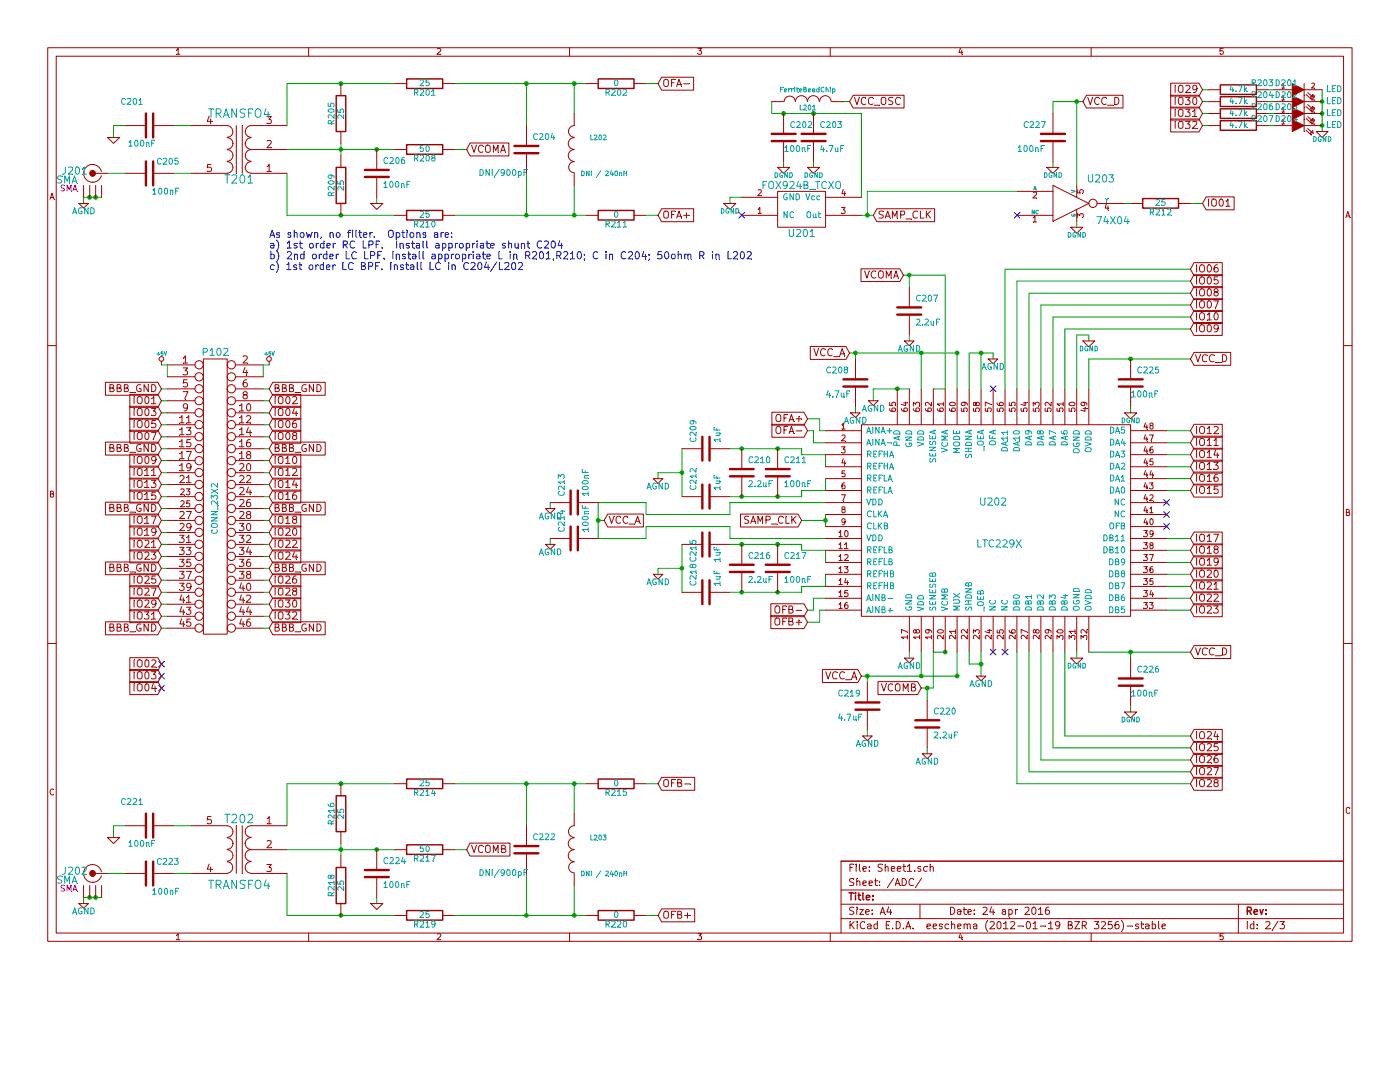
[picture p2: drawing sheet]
EESchema Schematic File Version 2  date 4/24/2016 4:59:29 PM
LIBS:jk-lib
LIBS:power
LIBS:device
LIBS:transistors
LIBS:conn
LIBS:linear
LIBS:regul
LIBS:74xx
LIBS:cmos4000
LIBS:adc-dac
LIBS:memory
LIBS:xilinx
LIBS:special
LIBS:microcontrollers
LIBS:dsp
LIBS:microchip
LIBS:analog_switches
LIBS:motorola
LIBS:texas
LIBS:intel
LIBS:audio
LIBS:interface
LIBS:digital-audio
LIBS:philips
LIBS:display
LIBS:cypress
LIBS:siliconi
LIBS:opto
LIBS:atmel
LIBS:contrib
LIBS:valves
LIBS:main-cache
EELAYER 25  0
EELAYER END
$Descr A4 11700 8267
encoding utf-8
Sheet 2 3
Title ""
Date "24 apr 2016"
Rev ""
Comp ""
Comment1 ""
Comment2 ""
Comment3 ""
Comment4 ""
$EndDescr
Text Notes 2250 2000 0    60   ~ 0
As shown, no filter.  Options are:\na) 1st order RC LPF.  Install appropriate shunt C204\nb) 2nd order LC LPF. Install appropriate L in R201,R210; C in C204; 50ohm R in L202\nc) 1st order LC BPF. Install LC in C204/L202
Wire Wire Line
	9450 1700 9400 1700
Connection ~ 9000 850 
Wire Wire Line
	9000 1550 9000 850 
Wire Wire Line
	8800 950  8800 850 
Wire Wire Line
	8800 850  9050 850 
Wire Wire Line
	9950 1700 10050 1700
Connection ~ 8200 5550
Wire Wire Line
	8200 5550 8100 5550
Connection ~ 8200 2950
Wire Wire Line
	8100 2950 8300 2950
Wire Wire Line
	8100 2950 8100 3250
Connection ~ 11050 1050
Wire Wire Line
	10050 1050 10100 1050
Connection ~ 8000 2950
Wire Wire Line
	8000 3250 8000 2950
Connection ~ 9450 3000
Wire Wire Line
	9950 3000 9100 3000
Wire Wire Line
	9100 2850 9100 2800
Wire Wire Line
	9950 6550 8500 6550
Wire Wire Line
	8500 6550 8500 5450
Wire Wire Line
	9950 6350 8700 6350
Wire Wire Line
	8700 6350 8700 5450
Wire Wire Line
	9950 6250 8800 6250
Connection ~ 9450 5450
Wire Wire Line
	9450 5500 9450 5450
Wire Wire Line
	9950 2650 8800 2650
Wire Wire Line
	8800 2650 8800 3250
Wire Wire Line
	9950 2450 8600 2450
Wire Wire Line
	8600 2450 8600 3250
Wire Wire Line
	8400 3250 8400 2250
Wire Wire Line
	8400 2250 9950 2250
Wire Wire Line
	10100 850  10050 850 
Wire Wire Line
	10650 750  10600 750 
Wire Wire Line
	10650 950  10600 950 
Connection ~ 11050 850 
Connection ~ 11050 950 
Wire Wire Line
	10650 850  10600 850 
Wire Wire Line
	10100 950  10050 950 
Wire Wire Line
	10100 750  10050 750 
Wire Wire Line
	11050 1100 11050 750 
Wire Wire Line
	9950 6150 8900 6150
Wire Wire Line
	9750 4800 9950 4800
Wire Wire Line
	9950 4000 9750 4000
Wire Wire Line
	9950 3600 9750 3600
Wire Wire Line
	8300 2950 8300 3000
Wire Wire Line
	8200 2950 8200 3250
Wire Wire Line
	8200 5450 8200 5650
Wire Wire Line
	7550 2300 7900 2300
Wire Wire Line
	7900 2300 7900 3250
Wire Wire Line
	7900 5450 7800 5450
Connection ~ 7900 5450
Wire Wire Line
	7700 5750 7800 5750
Wire Wire Line
	4600 4500 4600 4550
Connection ~ 5000 4350
Wire Wire Line
	5000 4500 5000 4200
Wire Wire Line
	5000 4500 5400 4500
Wire Wire Line
	5400 4300 5400 4200
Wire Wire Line
	5400 4500 5400 4400
Wire Wire Line
	5400 4400 6100 4400
Wire Wire Line
	6100 4400 6100 4500
Wire Wire Line
	6100 4500 6900 4500
Wire Wire Line
	6900 5100 6850 5100
Wire Wire Line
	6850 5100 6850 5200
Wire Wire Line
	6850 5200 6750 5200
Wire Wire Line
	6900 3600 6850 3600
Wire Wire Line
	6850 3600 6850 3500
Wire Wire Line
	6850 3500 6750 3500
Wire Wire Line
	6900 4800 6900 4900
Wire Wire Line
	6900 4000 6900 4100
Wire Wire Line
	5500 4800 5500 4750
Connection ~ 5700 4750
Wire Wire Line
	5500 4750 5700 4750
Connection ~ 6200 4550
Wire Wire Line
	6100 4550 6700 4550
Connection ~ 6500 4950
Wire Wire Line
	6700 4550 6700 4600
Wire Wire Line
	6700 4600 6900 4600
Wire Wire Line
	6900 4900 6700 4900
Wire Wire Line
	6700 4900 6700 4950
Connection ~ 6500 4550
Wire Wire Line
	6700 4950 6100 4950
Connection ~ 6200 4950
Wire Wire Line
	5700 4550 5700 4950
Wire Wire Line
	5700 3750 5700 4150
Connection ~ 6200 4150
Wire Wire Line
	6100 4150 6700 4150
Connection ~ 6500 3750
Wire Wire Line
	6700 4150 6700 4100
Wire Wire Line
	6700 4100 6900 4100
Wire Wire Line
	6700 3800 6900 3800
Wire Wire Line
	6700 3800 6700 3750
Connection ~ 6500 4150
Wire Wire Line
	6700 3750 6100 3750
Connection ~ 6200 3750
Wire Wire Line
	5700 3950 5500 3950
Connection ~ 5700 3950
Wire Wire Line
	5500 3950 5500 4000
Wire Wire Line
	700  7550 700  7500
Connection ~ 800  7500
Wire Wire Line
	5500 7650 5400 7650
Connection ~ 4800 7650
Wire Wire Line
	4800 7400 4800 7650
Wire Wire Line
	4900 6550 3800 6550
Wire Wire Line
	950  7000 950  6900
Wire Wire Line
	950  6900 1050 6900
Connection ~ 4400 6550
Wire Wire Line
	4400 6900 4400 6550
Wire Wire Line
	3300 6550 2400 6550
Wire Wire Line
	2400 7100 3300 7100
Connection ~ 3150 7100
Wire Wire Line
	3150 7500 3150 7550
Connection ~ 2850 6550
Wire Wire Line
	1600 6900 1450 6900
Wire Wire Line
	2400 7300 2400 7650
Connection ~ 2850 7100
Wire Wire Line
	2850 7150 2850 7050
Wire Wire Line
	2400 6550 2400 6900
Wire Wire Line
	1050 7300 900  7300
Connection ~ 2850 7650
Wire Wire Line
	3900 7100 3800 7100
Wire Wire Line
	2400 7650 3300 7650
Wire Wire Line
	4400 7300 4400 7650
Connection ~ 4400 7650
Wire Wire Line
	1450 7300 1600 7300
Wire Wire Line
	4900 7650 3800 7650
Wire Wire Line
	4800 6800 4800 6550
Connection ~ 4800 6550
Wire Wire Line
	5500 6550 5400 6550
Wire Wire Line
	700  7500 850  7500
Connection ~ 750  7500
Connection ~ 7600 2300
Wire Wire Line
	7600 2300 7600 2400
Wire Wire Line
	7600 2800 7600 2850
Wire Wire Line
	7900 3250 7800 3250
Connection ~ 7250 5650
Wire Wire Line
	7250 5650 7250 5700
Wire Wire Line
	7600 5450 7600 5500
Wire Wire Line
	6900 4300 6900 4400
Wire Wire Line
	9950 5100 9750 5100
Wire Wire Line
	9950 4900 9750 4900
Wire Wire Line
	9950 4700 9750 4700
Wire Wire Line
	9950 4500 9750 4500
Wire Wire Line
	9950 4100 9750 4100
Wire Wire Line
	9950 3900 9750 3900
Wire Wire Line
	9950 3700 9750 3700
Wire Wire Line
	2200 4750 2250 4750
Wire Wire Line
	2250 4550 2200 4550
Wire Wire Line
	2250 4150 2200 4150
Wire Wire Line
	2250 3950 2200 3950
Wire Wire Line
	2200 3750 2250 3750
Wire Wire Line
	2200 3550 2250 3550
Wire Wire Line
	1400 4750 1350 4750
Wire Wire Line
	1400 4550 1350 4550
Wire Wire Line
	1400 4150 1350 4150
Wire Wire Line
	1350 3950 1400 3950
Wire Wire Line
	1350 3750 1400 3750
Wire Wire Line
	1350 3550 1400 3550
Wire Wire Line
	1400 3450 1350 3450
Wire Wire Line
	1350 3350 1400 3350
Wire Wire Line
	1350 3250 1400 3250
Wire Wire Line
	2200 3150 2200 3050
Wire Wire Line
	2250 4450 2200 4450
Wire Wire Line
	1350 4450 1400 4450
Wire Wire Line
	2200 4950 2250 4950
Wire Wire Line
	2200 5050 2250 5050
Wire Wire Line
	2200 5150 2250 5150
Wire Wire Line
	1400 5250 1350 5250
Wire Wire Line
	2250 5250 2200 5250
Wire Wire Line
	1350 5150 1400 5150
Wire Wire Line
	1350 5050 1400 5050
Wire Wire Line
	1350 4950 1400 4950
Wire Wire Line
	1350 4350 1400 4350
Wire Wire Line
	2250 4350 2200 4350
Wire Wire Line
	1350 3050 1400 3050
Wire Wire Line
	1400 3050 1400 3150
Wire Wire Line
	2200 3250 2250 3250
Wire Wire Line
	2250 3350 2200 3350
Wire Wire Line
	2250 3450 2200 3450
Wire Wire Line
	1350 3650 1400 3650
Wire Wire Line
	1400 3850 1350 3850
Wire Wire Line
	1350 4050 1400 4050
Wire Wire Line
	1350 4250 1400 4250
Wire Wire Line
	1400 4650 1350 4650
Wire Wire Line
	1400 4850 1350 4850
Wire Wire Line
	2200 3650 2250 3650
Wire Wire Line
	2200 3850 2250 3850
Wire Wire Line
	2250 4050 2200 4050
Wire Wire Line
	2200 4250 2250 4250
Wire Wire Line
	2200 4650 2250 4650
Wire Wire Line
	2200 4850 2250 4850
Wire Wire Line
	6900 4350 6700 4350
Connection ~ 6900 4350
Wire Wire Line
	7600 3250 7300 3250
Connection ~ 7500 3250
Wire Wire Line
	7250 6100 7250 6150
Connection ~ 750  1650
Wire Wire Line
	850  1650 700  1650
Wire Wire Line
	5500 700  5400 700 
Connection ~ 4800 700 
Wire Wire Line
	4800 950  4800 700 
Wire Wire Line
	4900 1800 3800 1800
Wire Wire Line
	1450 1450 1600 1450
Connection ~ 4400 1800
Wire Wire Line
	4400 1450 4400 1800
Wire Wire Line
	3300 1800 2400 1800
Wire Wire Line
	3900 1250 3800 1250
Connection ~ 2850 1800
Wire Wire Line
	1050 1450 900  1450
Wire Wire Line
	2400 1050 2400 700 
Wire Wire Line
	2850 1300 2850 1200
Connection ~ 2850 1250
Wire Wire Line
	2400 1800 2400 1450
Wire Wire Line
	1600 1050 1450 1050
Connection ~ 2850 700 
Wire Wire Line
	3150 1650 3150 1700
Connection ~ 3150 1250
Wire Wire Line
	2400 1250 3300 1250
Wire Wire Line
	2400 700  3300 700 
Wire Wire Line
	4400 1050 4400 700 
Connection ~ 4400 700 
Wire Wire Line
	1050 1050 950  1050
Wire Wire Line
	950  1050 950  1150
Wire Wire Line
	4900 700  3800 700 
Wire Wire Line
	4800 1550 4800 1800
Connection ~ 4800 1800
Wire Wire Line
	5500 1800 5400 1800
Connection ~ 800  1650
Wire Wire Line
	700  1650 700  1700
Wire Wire Line
	7050 850  7100 850 
Connection ~ 6800 950 
Wire Wire Line
	6800 1350 6800 1400
Wire Wire Line
	6550 1350 6550 1400
Connection ~ 6550 950 
Wire Wire Line
	6100 1700 6100 1650
Wire Wire Line
	6100 1650 6200 1650
Wire Wire Line
	7300 1800 7200 1800
Wire Wire Line
	7200 1650 7200 950 
Wire Wire Line
	7200 950  6450 950 
Wire Wire Line
	7750 6250 7750 6300
Wire Wire Line
	7750 5750 7750 5850
Connection ~ 7750 5750
Wire Wire Line
	7150 2950 7150 3000
Connection ~ 7150 2950
Wire Wire Line
	6900 3800 6900 3900
Wire Wire Line
	6900 4600 6900 4700
Wire Wire Line
	6750 3600 6800 3600
Wire Wire Line
	6800 3600 6800 3700
Wire Wire Line
	6800 3700 6900 3700
Wire Wire Line
	6750 5100 6800 5100
Wire Wire Line
	6800 5100 6800 5000
Wire Wire Line
	6800 5000 6900 5000
Wire Wire Line
	6900 4200 6100 4200
Wire Wire Line
	6100 4200 6100 4300
Wire Wire Line
	6100 4300 5400 4300
Wire Wire Line
	5400 4200 5000 4200
Wire Wire Line
	5000 4350 5050 4350
Wire Wire Line
	4600 4200 4600 4250
Wire Wire Line
	7800 5750 7800 5450
Wire Wire Line
	7700 5650 7700 5450
Wire Wire Line
	8000 5450 8000 5650
Connection ~ 7700 5650
Wire Wire Line
	7300 3250 7300 3350
Wire Wire Line
	7700 2950 7700 3250
Wire Wire Line
	7150 3400 7150 3450
Wire Wire Line
	9000 5500 9000 5450
Connection ~ 8000 5650
Connection ~ 7700 2950
Wire Wire Line
	9950 3800 9750 3800
Wire Wire Line
	9950 4600 9750 4600
Wire Wire Line
	9950 5000 9750 5000
Wire Wire Line
	8900 6150 8900 5450
Wire Wire Line
	8500 3250 8500 2350
Wire Wire Line
	8500 2350 9950 2350
Wire Wire Line
	8700 3250 8700 2550
Wire Wire Line
	8700 2550 9950 2550
Wire Wire Line
	8900 3250 8900 2750
Wire Wire Line
	8900 2750 9950 2750
Wire Wire Line
	9950 5450 9100 5450
Wire Wire Line
	9450 5900 9450 5950
Wire Wire Line
	8800 6250 8800 5450
Wire Wire Line
	8600 5450 8600 6450
Wire Wire Line
	8600 6450 9950 6450
Wire Wire Line
	9100 2800 9000 2800
Wire Wire Line
	9000 2800 9000 3250
Wire Wire Line
	9100 3000 9100 3250
Wire Wire Line
	9450 3400 9450 3450
Wire Wire Line
	2200 3050 2250 3050
Wire Wire Line
	6450 950  6450 850 
Wire Wire Line
	10650 1050 10600 1050
Wire Wire Line
	8000 2950 7100 2950
Wire Wire Line
	8000 5650 7200 5650
Wire Wire Line
	8100 5550 8100 5450
Wire Wire Line
	9000 1850 9000 1900
Wire Wire Line
	8800 1350 8800 1400
Wire Wire Line
	7250 1800 7250 1600
Wire Wire Line
	7250 1600 8500 1600
Connection ~ 7250 1800
$Comp
L R R212
U 1 1
P 9700 1700
F 0 "R212" V 9780 1700 50  0000 C CNN
F 1 "25" V 9700 1700 50  0000 C CNN
	1    9700 1700
	0    1    1    0   
$EndComp
$Comp
L DGND #PWR01
U 1 1
P 8800 1400
F 0 "#PWR01" H 8800 1400 40  0001 C CNN
F 1 "DGND" H 8800 1330 40  0000 C CNN
	1    8800 1400
	1    0    0    -1  
$EndComp
$Comp
L C C227
U 1 1
P 8800 1150
F 0 "C227" H 8550 1250 50  0000 L CNN
F 1 "100nF" H 8500 1050 50  0000 L CNN
	1    8800 1150
	1    0    0    -1  
$EndComp
Text GLabel 9050 850  2    60   Input ~ 0
VCC_D
$Comp
L DGND #PWR02
U 1 1
P 9000 1900
F 0 "#PWR02" H 9000 1900 40  0001 C CNN
F 1 "DGND" H 9000 1830 40  0000 C CNN
	1    9000 1900
	1    0    0    -1  
$EndComp
NoConn ~ 8500 1800
$Comp
L 74X04 U203
U 1 1
P 8500 1600
F 0 "U203" H 9200 1700 60  0000 C CNN
F 1 "74X04" H 9300 1350 60  0000 C CNN
	1    8500 1600
	1    0    0    -1  
$EndComp
$Comp
L AGND #PWR03
U 1 1
P 700 7550
F 0 "#PWR03" H 700 7550 40  0001 C CNN
F 1 "AGND" H 700 7480 50  0000 C CNN
	1    700  7550
	1    0    0    -1  
$EndComp
$Comp
L AGND #PWR04
U 1 1
P 700 1700
F 0 "#PWR04" H 700 1700 40  0001 C CNN
F 1 "AGND" H 700 1630 50  0000 C CNN
	1    700  1700
	1    0    0    -1  
$EndComp
$Comp
L AGND #PWR05
U 1 1
P 5500 4000
F 0 "#PWR05" H 5500 4000 40  0001 C CNN
F 1 "AGND" H 5500 3930 50  0000 C CNN
	1    5500 4000
	1    0    0    -1  
$EndComp
$Comp
L AGND #PWR06
U 1 1
P 5500 4800
F 0 "#PWR06" H 5500 4800 40  0001 C CNN
F 1 "AGND" H 5500 4730 50  0000 C CNN
	1    5500 4800
	1    0    0    -1  
$EndComp
$Comp
L R R207
U 1 1
P 10350 1050
F 0 "R207" V 10300 1250 50  0000 C CNN
F 1 "4.7k" V 10350 1050 50  0000 C CNN
	1    10350 1050
	0    1    1    0   
$EndComp
$Comp
L LED D204
U 1 1
P 10850 1050
F 0 "D204" H 10750 1100 50  0000 C CNN
F 1 "LED" H 11150 1050 50  0000 C CNN
	1    10850 1050
	1    0    0    -1  
$EndComp
NoConn ~ 1350 5750
NoConn ~ 1350 5650
NoConn ~ 1350 5550
Text GLabel 10050 1050 0    60   Input ~ 0
IO32
Text GLabel 10050 950  0    60   Input ~ 0
IO31
Text GLabel 10050 850  0    60   Input ~ 0
IO30
Text GLabel 10050 750  0    60   Input ~ 0
IO29
Text GLabel 1350 5750 0    60   Input ~ 0
IO04
Text GLabel 1350 5650 0    60   Input ~ 0
IO03
Text GLabel 1350 5550 0    60   Input ~ 0
IO02
$Comp
L DGND #PWR07
U 1 1
P 9450 5950
F 0 "#PWR07" H 9450 5950 40  0001 C CNN
F 1 "DGND" H 9450 5880 40  0000 C CNN
	1    9450 5950
	1    0    0    -1  
$EndComp
$Comp
L DGND #PWR08
U 1 1
P 9450 3450
F 0 "#PWR08" H 9450 3450 40  0001 C CNN
F 1 "DGND" H 9450 3380 40  0000 C CNN
	1    9450 3450
	1    0    0    -1  
$EndComp
$Comp
L C C225
U 1 1
P 9450 3200
F 0 "C225" H 9500 3300 50  0000 L CNN
F 1 "100nF" H 9450 3100 50  0000 L CNN
	1    9450 3200
	1    0    0    -1  
$EndComp
$Comp
L C C226
U 1 1
P 9450 5700
F 0 "C226" H 9500 5800 50  0000 L CNN
F 1 "100nF" H 9450 5600 50  0000 L CNN
	1    9450 5700
	1    0    0    -1  
$EndComp
$Comp
L DGND #PWR09
U 1 1
P 11050 1100
F 0 "#PWR09" H 11050 1100 40  0001 C CNN
F 1 "DGND" H 11050 1030 40  0000 C CNN
	1    11050 1100
	1    0    0    -1  
$EndComp
$Comp
L LED D203
U 1 1
P 10850 950
F 0 "D203" H 10750 1000 50  0000 C CNN
F 1 "LED" H 11150 950 50  0000 C CNN
	1    10850 950 
	1    0    0    -1  
$EndComp
$Comp
L LED D202
U 1 1
P 10850 850
F 0 "D202" H 10750 900 50  0000 C CNN
F 1 "LED" H 11150 850 50  0000 C CNN
	1    10850 850 
	1    0    0    -1  
$EndComp
$Comp
L R R206
U 1 1
P 10350 950
F 0 "R206" V 10300 1150 50  0000 C CNN
F 1 "4.7k" V 10350 950 50  0000 C CNN
	1    10350 950 
	0    1    1    0   
$EndComp
$Comp
L R R204
U 1 1
P 10350 850
F 0 "R204" V 10300 1050 50  0000 C CNN
F 1 "4.7k" V 10350 850 50  0000 C CNN
	1    10350 850 
	0    1    1    0   
$EndComp
$Comp
L LED D201
U 1 1
P 10850 750
F 0 "D201" H 10750 800 50  0000 C CNN
F 1 "LED" H 11150 750 50  0000 C CNN
	1    10850 750 
	1    0    0    -1  
$EndComp
$Comp
L R R203
U 1 1
P 10350 750
F 0 "R203" V 10300 950 50  0000 C CNN
F 1 "4.7k" V 10350 750 50  0000 C CNN
	1    10350 750 
	0    1    1    0   
$EndComp
$Comp
L AGND #PWR010
U 1 1
P 7600 2850
F 0 "#PWR010" H 7600 2850 40  0001 C CNN
F 1 "AGND" H 7600 2780 50  0000 C CNN
	1    7600 2850
	1    0    0    -1  
$EndComp
$Comp
L AGND #PWR011
U 1 1
P 8300 3000
F 0 "#PWR011" H 8300 3000 40  0001 C CNN
F 1 "AGND" H 8300 2930 50  0000 C CNN
	1    8300 3000
	1    0    0    -1  
$EndComp
$Comp
L AGND #PWR012
U 1 1
P 8200 5650
F 0 "#PWR012" H 8200 5650 40  0001 C CNN
F 1 "AGND" H 8200 5580 50  0000 C CNN
	1    8200 5650
	1    0    0    -1  
$EndComp
$Comp
L AGND #PWR013
U 1 1
P 7750 6300
F 0 "#PWR013" H 7750 6300 40  0001 C CNN
F 1 "AGND" H 7750 6230 50  0000 C CNN
	1    7750 6300
	1    0    0    -1  
$EndComp
Text GLabel 10050 1700 2    60   Input ~ 0
IO01
Text GLabel 9950 5450 2    60   Input ~ 0
VCC_D
Text GLabel 9950 3000 2    60   Input ~ 0
VCC_D
$Comp
L DGND #PWR014
U 1 1
P 9000 5500
F 0 "#PWR014" H 9000 5500 40  0001 C CNN
F 1 "DGND" H 9000 5430 40  0000 C CNN
	1    9000 5500
	1    0    0    -1  
$EndComp
$Comp
L AGND #PWR015
U 1 1
P 4600 4550
F 0 "#PWR015" H 4600 4550 40  0001 C CNN
F 1 "AGND" H 4600 4480 50  0000 C CNN
	1    4600 4550
	1    0    0    -1  
$EndComp
$Comp
L AGND #PWR016
U 1 1
P 4600 4250
F 0 "#PWR016" H 4600 4250 40  0001 C CNN
F 1 "AGND" H 4600 4180 50  0000 C CNN
	1    4600 4250
	1    0    0    -1  
$EndComp
Text GLabel 5050 4350 2    60   Input ~ 0
VCC_A
$Comp
L C C213
U 1 1
P 4800 4200
F 0 "C213" H 4850 4300 50  0000 L CNN
F 1 "100nF" H 4850 4100 50  0000 L CNN
	1    4800 4200
	0    -1   -1   0   
$EndComp
$Comp
L C C214
U 1 1
P 4800 4500
F 0 "C214" H 4850 4600 50  0000 L CNN
F 1 "100nF" H 4850 4400 50  0000 L CNN
	1    4800 4500
	0    -1   -1   0   
$EndComp
Text GLabel 6750 5200 0    60   Input ~ 0
OFB+
Text GLabel 6750 5100 0    60   Input ~ 0
OFB-
Text GLabel 6750 3600 0    60   Input ~ 0
OFA-
Text GLabel 6750 3500 0    60   Input ~ 0
OFA+
$Comp
L C C218
U 1 1
P 5900 4950
F 0 "C218" H 5950 5050 50  0000 L CNN
F 1 "1uF" H 5950 4850 50  0000 L CNN
	1    5900 4950
	0    -1   -1   0   
$EndComp
$Comp
L C C215
U 1 1
P 5900 4550
F 0 "C215" H 5750 4650 50  0000 L CNN
F 1 "1uF" H 5750 4450 50  0000 L CNN
	1    5900 4550
	0    -1   -1   0   
$EndComp
$Comp
L C C216
U 1 1
P 6200 4750
F 0 "C216" H 6250 4850 50  0000 L CNN
F 1 "2.2uF" H 6250 4650 50  0000 L CNN
	1    6200 4750
	1    0    0    -1  
$EndComp
$Comp
L C C217
U 1 1
P 6500 4750
F 0 "C217" H 6550 4850 50  0000 L CNN
F 1 "100nF" H 6550 4650 50  0000 L CNN
	1    6500 4750
	1    0    0    -1  
$EndComp
$Comp
L C C211
U 1 1
P 6500 3950
F 0 "C211" H 6550 4050 50  0000 L CNN
F 1 "100nF" H 6550 3850 50  0000 L CNN
	1    6500 3950
	1    0    0    -1  
$EndComp
$Comp
L C C210
U 1 1
P 6200 3950
F 0 "C210" H 6250 4050 50  0000 L CNN
F 1 "2.2uF" H 6250 3850 50  0000 L CNN
	1    6200 3950
	1    0    0    -1  
$EndComp
$Comp
L C C209
U 1 1
P 5900 3750
F 0 "C209" H 5950 3850 50  0000 L CNN
F 1 "1uF" H 5950 3650 50  0000 L CNN
	1    5900 3750
	0    -1   -1   0   
$EndComp
$Comp
L C C212
U 1 1
P 5900 4150
F 0 "C212" H 5950 4250 50  0000 L CNN
F 1 "1uF" H 5950 4050 50  0000 L CNN
	1    5900 4150
	0    -1   -1   0   
$EndComp
$Comp
L TRANSFO4 T202
U 1 1
P 2000 7100
F 0 "T202" H 2000 7350 70  0000 C CNN
F 1 "TRANSFO4" H 2000 6800 70  0000 C CNN
	1    2000 7100
	-1   0    0    -1  
$EndComp
$Comp
L GND #PWR017
U 1 1
P 950 7000
F 0 "#PWR017" H 950 7000 30  0001 C CNN
F 1 "GND" H 950 6930 30  0001 C CNN
	1    950  7000
	1    0    0    -1  
$EndComp
$Comp
L SMA J202
U 1 1
P 750 7600
F 0 "J202" H 875 7915 60  0000 C CNN
F 1 "SMA" H 940 7840 60  0000 C CNN
F 2 "SMA" H 925 7770 50  0000 C CNN
	1    750  7600
	-1   0    0    -1  
$EndComp
Text GLabel 3900 7100 2    60   Input ~ 0
VCOMB
$Comp
L R R216
U 1 1
P 2850 6800
F 0 "R216" V 2930 6800 50  0000 C CNN
F 1 "25" V 2850 6800 50  0000 C CNN
	1    2850 6800
	-1   0    0    1   
$EndComp
$Comp
L R R218
U 1 1
P 2850 7400
F 0 "R218" V 2930 7400 50  0000 C CNN
F 1 "25" V 2850 7400 50  0000 C CNN
	1    2850 7400
	-1   0    0    1   
$EndComp
$Comp
L C C221
U 1 1
P 1250 6900
F 0 "C221" V 1450 6950 50  0000 L CNN
F 1 "100nF" V 1100 6850 50  0000 L CNN
	1    1250 6900
	0    -1   -1   0   
$EndComp
Text GLabel 5500 7650 2    60   Input ~ 0
OFB+
Text GLabel 5500 6550 2    60   Input ~ 0
OFB-
$Comp
L C C224
U 1 1
P 3150 7300
F 0 "C224" H 3200 7400 50  0000 L CNN
F 1 "100nF" H 3200 7200 50  0000 L CNN
	1    3150 7300
	1    0    0    -1  
$EndComp
$Comp
L GND #PWR018
U 1 1
P 3150 7550
F 0 "#PWR018" H 3150 7550 30  0001 C CNN
F 1 "GND" H 3150 7480 30  0001 C CNN
	1    3150 7550
	1    0    0    -1  
$EndComp
$Comp
L R R217
U 1 1
P 3550 7100
F 0 "R217" V 3630 7100 50  0000 C CNN
F 1 "50" V 3550 7100 50  0000 C CNN
	1    3550 7100
	0    1    1    0   
$EndComp
$Comp
L R R219
U 1 1
P 3550 7650
F 0 "R219" V 3630 7650 50  0000 C CNN
F 1 "25" V 3550 7650 50  0000 C CNN
	1    3550 7650
	0    1    1    0   
$EndComp
$Comp
L R R214
U 1 1
P 3550 6550
F 0 "R214" V 3630 6550 50  0000 C CNN
F 1 "25" V 3550 6550 50  0000 C CNN
	1    3550 6550
	0    1    1    0   
$EndComp
$Comp
L C C222
U 1 1
P 4400 7100
F 0 "C222" H 4450 7200 50  0000 L CNN
F 1 "DNI/900pF" H 4000 6900 50  0000 L CNN
	1    4400 7100
	1    0    0    -1  
$EndComp
$Comp
L C C223
U 1 1
P 1250 7300
F 0 "C223" V 1350 7050 50  0000 L CNN
F 1 "100nF" V 1100 7050 50  0000 L CNN
	1    1250 7300
	0    -1   -1   0   
$EndComp
$Comp
L R R215
U 1 1
P 5150 6550
F 0 "R215" V 5230 6550 50  0000 C CNN
F 1 "0" V 5150 6550 50  0000 C CNN
	1    5150 6550
	0    1    1    0   
$EndComp
$Comp
L R R220
U 1 1
P 5150 7650
F 0 "R220" V 5230 7650 50  0000 C CNN
F 1 "0" V 5150 7650 50  0000 C CNN
	1    5150 7650
	0    1    1    0   
$EndComp
$Comp
L INDUCTOR L203
U 1 1
P 4800 7100
F 0 "L203" H 4600 7000 40  0000 C CNN
F 1 "DNI / 240nH" H 4550 7300 40  0000 C CNN
	1    4800 7100
	-1   0    0    1   
$EndComp
$Comp
L C C207
U 1 1
P 7600 2600
F 0 "C207" H 7650 2700 50  0000 L CNN
F 1 "2.2uF" H 7650 2500 50  0000 L CNN
	1    7600 2600
	1    0    0    -1  
$EndComp
Text GLabel 7550 2300 0    60   Input ~ 0
VCOMA
Text GLabel 7100 2950 0    60   Input ~ 0
VCC_A
$Comp
L C C208
U 1 1
P 7150 3200
F 0 "C208" H 6900 3300 50  0000 L CNN
F 1 "4.7uF" H 6900 3100 50  0000 L CNN
	1    7150 3200
	1    0    0    -1  
$EndComp
$Comp
L AGND #PWR019
U 1 1
P 7150 3450
F 0 "#PWR019" H 7150 3450 40  0001 C CNN
F 1 "AGND" H 7150 3380 50  0000 C CNN
	1    7150 3450
	1    0    0    -1  
$EndComp
Text GLabel 7700 5750 0    60   Input ~ 0
VCOMB
$Comp
L C C220
U 1 1
P 7750 6050
F 0 "C220" H 7800 6150 50  0000 L CNN
F 1 "2.2uF" H 7800 5950 50  0000 L CNN
	1    7750 6050
	1    0    0    -1  
$EndComp
NoConn ~ 8300 5450
NoConn ~ 8400 5450
$Comp
L INDUCTOR L202
U 1 1
P 4800 1250
F 0 "L202" H 4600 1150 40  0000 C CNN
F 1 "DNI / 240nH" H 4550 1450 40  0000 C CNN
	1    4800 1250
	-1   0    0    1   
$EndComp
$Comp
L R R211
U 1 1
P 5150 1800
F 0 "R211" V 5230 1800 50  0000 C CNN
F 1 "0" V 5150 1800 50  0000 C CNN
	1    5150 1800
	0    1    1    0   
$EndComp
$Comp
L R R202
U 1 1
P 5150 700
F 0 "R202" V 5230 700 50  0000 C CNN
F 1 "0" V 5150 700 50  0000 C CNN
	1    5150 700 
	0    1    1    0   
$EndComp
$Comp
L C C205
U 1 1
P 1250 1450
F 0 "C205" V 1350 1200 50  0000 L CNN
F 1 "100nF" V 1100 1200 50  0000 L CNN
	1    1250 1450
	0    -1   -1   0   
$EndComp
$Comp
L C C204
U 1 1
P 4400 1250
F 0 "C204" H 4450 1350 50  0000 L CNN
F 1 "DNI/900pF" H 4000 1050 50  0000 L CNN
	1    4400 1250
	1    0    0    -1  
$EndComp
$Comp
L R R201
U 1 1
P 3550 700
F 0 "R201" V 3630 700 50  0000 C CNN
F 1 "25" V 3550 700 50  0000 C CNN
	1    3550 700 
	0    1    1    0   
$EndComp
$Comp
L R R210
U 1 1
P 3550 1800
F 0 "R210" V 3630 1800 50  0000 C CNN
F 1 "25" V 3550 1800 50  0000 C CNN
	1    3550 1800
	0    1    1    0   
$EndComp
$Comp
L R R208
U 1 1
P 3550 1250
F 0 "R208" V 3630 1250 50  0000 C CNN
F 1 "50" V 3550 1250 50  0000 C CNN
	1    3550 1250
	0    1    1    0   
$EndComp
$Comp
L GND #PWR020
U 1 1
P 3150 1700
F 0 "#PWR020" H 3150 1700 30  0001 C CNN
F 1 "GND" H 3150 1630 30  0001 C CNN
	1    3150 1700
	1    0    0    -1  
$EndComp
$Comp
L C C206
U 1 1
P 3150 1450
F 0 "C206" H 3200 1550 50  0000 L CNN
F 1 "100nF" H 3200 1350 50  0000 L CNN
	1    3150 1450
	1    0    0    -1  
$EndComp
Text GLabel 5500 700  2    60   Input ~ 0
OFA-
Text GLabel 5500 1800 2    60   Input ~ 0
OFA+
$Comp
L C C201
U 1 1
P 1250 1050
F 0 "C201" V 1450 1100 50  0000 L CNN
F 1 "100nF" V 1100 1000 50  0000 L CNN
	1    1250 1050
	0    -1   -1   0   
$EndComp
$Comp
L R R209
U 1 1
P 2850 1550
F 0 "R209" V 2930 1550 50  0000 C CNN
F 1 "25" V 2850 1550 50  0000 C CNN
	1    2850 1550
	-1   0    0    1   
$EndComp
$Comp
L R R205
U 1 1
P 2850 950
F 0 "R205" V 2930 950 50  0000 C CNN
F 1 "25" V 2850 950 50  0000 C CNN
	1    2850 950 
	-1   0    0    1   
$EndComp
Text GLabel 3900 1250 2    60   Input ~ 0
VCOMA
$Comp
L SMA J201
U 1 1
P 750 1750
F 0 "J201" H 875 2065 60  0000 C CNN
F 1 "SMA" H 940 1990 60  0000 C CNN
F 2 "SMA" H 925 1920 50  0000 C CNN
	1    750  1750
	-1   0    0    -1  
$EndComp
$Comp
L GND #PWR021
U 1 1
P 950 1150
F 0 "#PWR021" H 950 1150 30  0001 C CNN
F 1 "GND" H 950 1080 30  0001 C CNN
	1    950  1150
	1    0    0    -1  
$EndComp
$Comp
L TRANSFO4 T201
U 1 1
P 2000 1250
F 0 "T201" H 2000 1500 70  0000 C CNN
F 1 "TRANSFO4" H 2000 950 70  0000 C CNN
	1    2000 1250
	-1   0    0    1   
$EndComp
Text GLabel 7100 850  2    60   Input ~ 0
VCC_OSC
$Comp
L DGND #PWR022
U 1 1
P 6800 1400
F 0 "#PWR022" H 6800 1400 40  0001 C CNN
F 1 "DGND" H 6800 1330 40  0000 C CNN
	1    6800 1400
	1    0    0    -1  
$EndComp
$Comp
L DGND #PWR023
U 1 1
P 6550 1400
F 0 "#PWR023" H 6550 1400 40  0001 C CNN
F 1 "DGND" H 6550 1330 40  0000 C CNN
	1    6550 1400
	1    0    0    -1  
$EndComp
$Comp
L DGND #PWR024
U 1 1
P 6100 1700
F 0 "#PWR024" H 6100 1700 40  0001 C CNN
F 1 "DGND" H 6100 1630 40  0000 C CNN
	1    6100 1700
	1    0    0    -1  
$EndComp
Text GLabel 7300 1800 2    60   Input ~ 0
SAMP_CLK
$Comp
L INDUCTOR L201
U 1 1
P 6750 850
F 0 "L201" V 6700 850 40  0000 C CNN
F 1 "FerriteBeadChip" V 6850 850 40  0000 C CNN
	1    6750 850 
	0    -1   -1   0   
$EndComp
$Comp
L C C202
U 1 1
P 6550 1150
F 0 "C202" H 6600 1250 50  0000 L CNN
F 1 "100nF" H 6550 1050 50  0000 L CNN
	1    6550 1150
	1    0    0    -1  
$EndComp
$Comp
L C C203
U 1 1
P 6800 1150
F 0 "C203" H 6850 1250 50  0000 L CNN
F 1 "4.7uF" H 6850 1050 50  0000 L CNN
	1    6800 1150
	1    0    0    -1  
$EndComp
NoConn ~ 6200 1800
$Comp
L FOX924B_TCXO U201
U 1 1
P 6200 1900
F 0 "U201" H 6700 1950 60  0000 C CNN
F 1 "FOX924B_TCXO" H 6700 1550 60  0000 C CNN
	1    6200 1900
	1    0    0    1   
$EndComp
$Comp
L AGND #PWR025
U 1 1
P 7250 6150
F 0 "#PWR025" H 7250 6150 40  0001 C CNN
F 1 "AGND" H 7250 6080 50  0000 C CNN
	1    7250 6150
	1    0    0    -1  
$EndComp
$Comp
L C C219
U 1 1
P 7250 5900
F 0 "C219" H 7000 6000 50  0000 L CNN
F 1 "4.7uF" H 7000 5800 50  0000 L CNN
	1    7250 5900
	1    0    0    -1  
$EndComp
Text GLabel 7200 5650 0    60   Input ~ 0
VCC_A
$Comp
L AGND #PWR026
U 1 1
P 7300 3350
F 0 "#PWR026" H 7300 3350 40  0001 C CNN
F 1 "AGND" H 7300 3280 50  0000 C CNN
	1    7300 3350
	1    0    0    -1  
$EndComp
$Comp
L DGND #PWR027
U 1 1
P 9100 2850
F 0 "#PWR027" H 9100 2850 40  0001 C CNN
F 1 "DGND" H 9100 2780 40  0000 C CNN
	1    9100 2850
	1    0    0    -1  
$EndComp
$Comp
L AGND #PWR028
U 1 1
P 7600 5500
F 0 "#PWR028" H 7600 5500 40  0001 C CNN
F 1 "AGND" H 7600 5430 50  0000 C CNN
	1    7600 5500
	1    0    0    -1  
$EndComp
Text GLabel 6700 4350 0    60   Input ~ 0
SAMP_CLK
NoConn ~ 8300 3250
NoConn ~ 9750 4200
NoConn ~ 9750 4300
NoConn ~ 9750 4400
Text GLabel 9950 6550 2    60   Input ~ 0
IO28
Text GLabel 9950 6450 2    60   Input ~ 0
IO27
Text GLabel 9950 6350 2    60   Input ~ 0
IO26
Text GLabel 9950 6250 2    60   Input ~ 0
IO25
Text GLabel 9950 6150 2    60   Input ~ 0
IO24
Text GLabel 9950 5100 2    60   Input ~ 0
IO23
Text GLabel 9950 5000 2    60   Input ~ 0
IO22
Text GLabel 9950 4900 2    60   Input ~ 0
IO21
Text GLabel 9950 4800 2    60   Input ~ 0
IO20
Text GLabel 9950 4700 2    60   Input ~ 0
IO19
Text GLabel 9950 4600 2    60   Input ~ 0
IO18
Text GLabel 9950 4500 2    60   Input ~ 0
IO17
Text GLabel 9950 2250 2    60   Input ~ 0
IO06
Text GLabel 9950 2350 2    60   Input ~ 0
IO05
Text GLabel 9950 2450 2    60   Input ~ 0
IO08
Text GLabel 9950 2550 2    60   Input ~ 0
IO07
Text GLabel 9950 2650 2    60   Input ~ 0
IO10
Text GLabel 9950 2750 2    60   Input ~ 0
IO09
Text GLabel 9950 3600 2    60   Input ~ 0
IO12
Text GLabel 9950 3700 2    60   Input ~ 0
IO11
Text GLabel 9950 3800 2    60   Input ~ 0
IO14
Text GLabel 9950 3900 2    60   Input ~ 0
IO13
Text GLabel 9950 4000 2    60   Input ~ 0
IO16
Text GLabel 9950 4100 2    60   Input ~ 0
IO15
$Comp
L LTC229X U202
U 1 1
P 6900 3600
F 0 "U202" H 8300 3000 60  0000 C CNN
F 1 "LTC229X" H 8350 2650 60  0000 C CNN
	1    6900 3600
	1    0    0    -1  
$EndComp
$Comp
L +5V #PWR029
U 1 1
P 2250 3050
F 0 "#PWR029" H 2250 3140 20  0001 C CNN
F 1 "+5V" H 2250 3140 30  0000 C CNN
	1    2250 3050
	1    0    0    -1  
$EndComp
$Comp
L +5V #PWR030
U 1 1
P 1350 3050
F 0 "#PWR030" H 1350 3140 20  0001 C CNN
F 1 "+5V" H 1350 3140 30  0000 C CNN
	1    1350 3050
	1    0    0    -1  
$EndComp
Text GLabel 2250 5150 2    60   Input ~ 0
IO32
Text GLabel 2250 5050 2    60   Input ~ 0
IO30
Text GLabel 2250 4950 2    60   Input ~ 0
IO28
Text GLabel 2250 4850 2    60   Input ~ 0
IO26
Text GLabel 1350 5150 0    60   Input ~ 0
IO31
Text GLabel 1350 5050 0    60   Input ~ 0
IO29
Text GLabel 1350 4950 0    60   Input ~ 0
IO27
Text GLabel 1350 4850 0    60   Input ~ 0
IO25
Text GLabel 2250 4750 2    60   Input ~ 0
BBB_GND
Text GLabel 1350 4750 0    60   Input ~ 0
BBB_GND
Text GLabel 2250 4650 2    60   Input ~ 0
IO24
Text GLabel 2250 4550 2    60   Input ~ 0
IO22
Text GLabel 2250 4450 2    60   Input ~ 0
IO20
Text GLabel 2250 4350 2    60   Input ~ 0
IO18
Text GLabel 1350 4650 0    60   Input ~ 0
IO23
Text GLabel 1350 4550 0    60   Input ~ 0
IO21
Text GLabel 1350 4450 0    60   Input ~ 0
IO19
Text GLabel 1350 4350 0    60   Input ~ 0
IO17
Text GLabel 2250 4250 2    60   Input ~ 0
BBB_GND
Text GLabel 1350 4250 0    60   Input ~ 0
BBB_GND
Text GLabel 2250 4150 2    60   Input ~ 0
IO16
Text GLabel 2250 4050 2    60   Input ~ 0
IO14
Text GLabel 1350 4150 0    60   Input ~ 0
IO15
Text GLabel 1350 4050 0    60   Input ~ 0
IO13
Text GLabel 2250 3750 2    60   Input ~ 0
BBB_GND
Text GLabel 1350 3750 0    60   Input ~ 0
BBB_GND
Text GLabel 2250 5250 2    60   Input ~ 0
BBB_GND
Text GLabel 1350 5250 0    60   Input ~ 0
BBB_GND
Text GLabel 2250 3950 2    60   Input ~ 0
IO12
Text GLabel 2250 3850 2    60   Input ~ 0
IO10
Text GLabel 2250 3650 2    60   Input ~ 0
IO08
Text GLabel 2250 3550 2    60   Input ~ 0
IO06
Text GLabel 1350 3950 0    60   Input ~ 0
IO11
Text GLabel 1350 3850 0    60   Input ~ 0
IO09
Text GLabel 1350 3650 0    60   Input ~ 0
IO07
Text GLabel 1350 3550 0    60   Input ~ 0
IO05
Text GLabel 2250 3450 2    60   Input ~ 0
IO04
Text GLabel 1350 3450 0    60   Input ~ 0
IO03
Text GLabel 2250 3350 2    60   Input ~ 0
IO02
Text GLabel 1350 3350 0    60   Input ~ 0
IO01
$Comp
L CONN_23X2 P102
U 1 1
P 1800 4250
F 0 "P102" H 1800 5550 60  0000 C CNN
F 1 "CONN_23X2" V 1800 4250 50  0000 C CNN
	1    1800 4250
	1    0    0    -1  
$EndComp
Text GLabel 1350 3250 0    60   Input ~ 0
BBB_GND
Text GLabel 2250 3250 2    60   Input ~ 0
BBB_GND
$EndSCHEMATC
